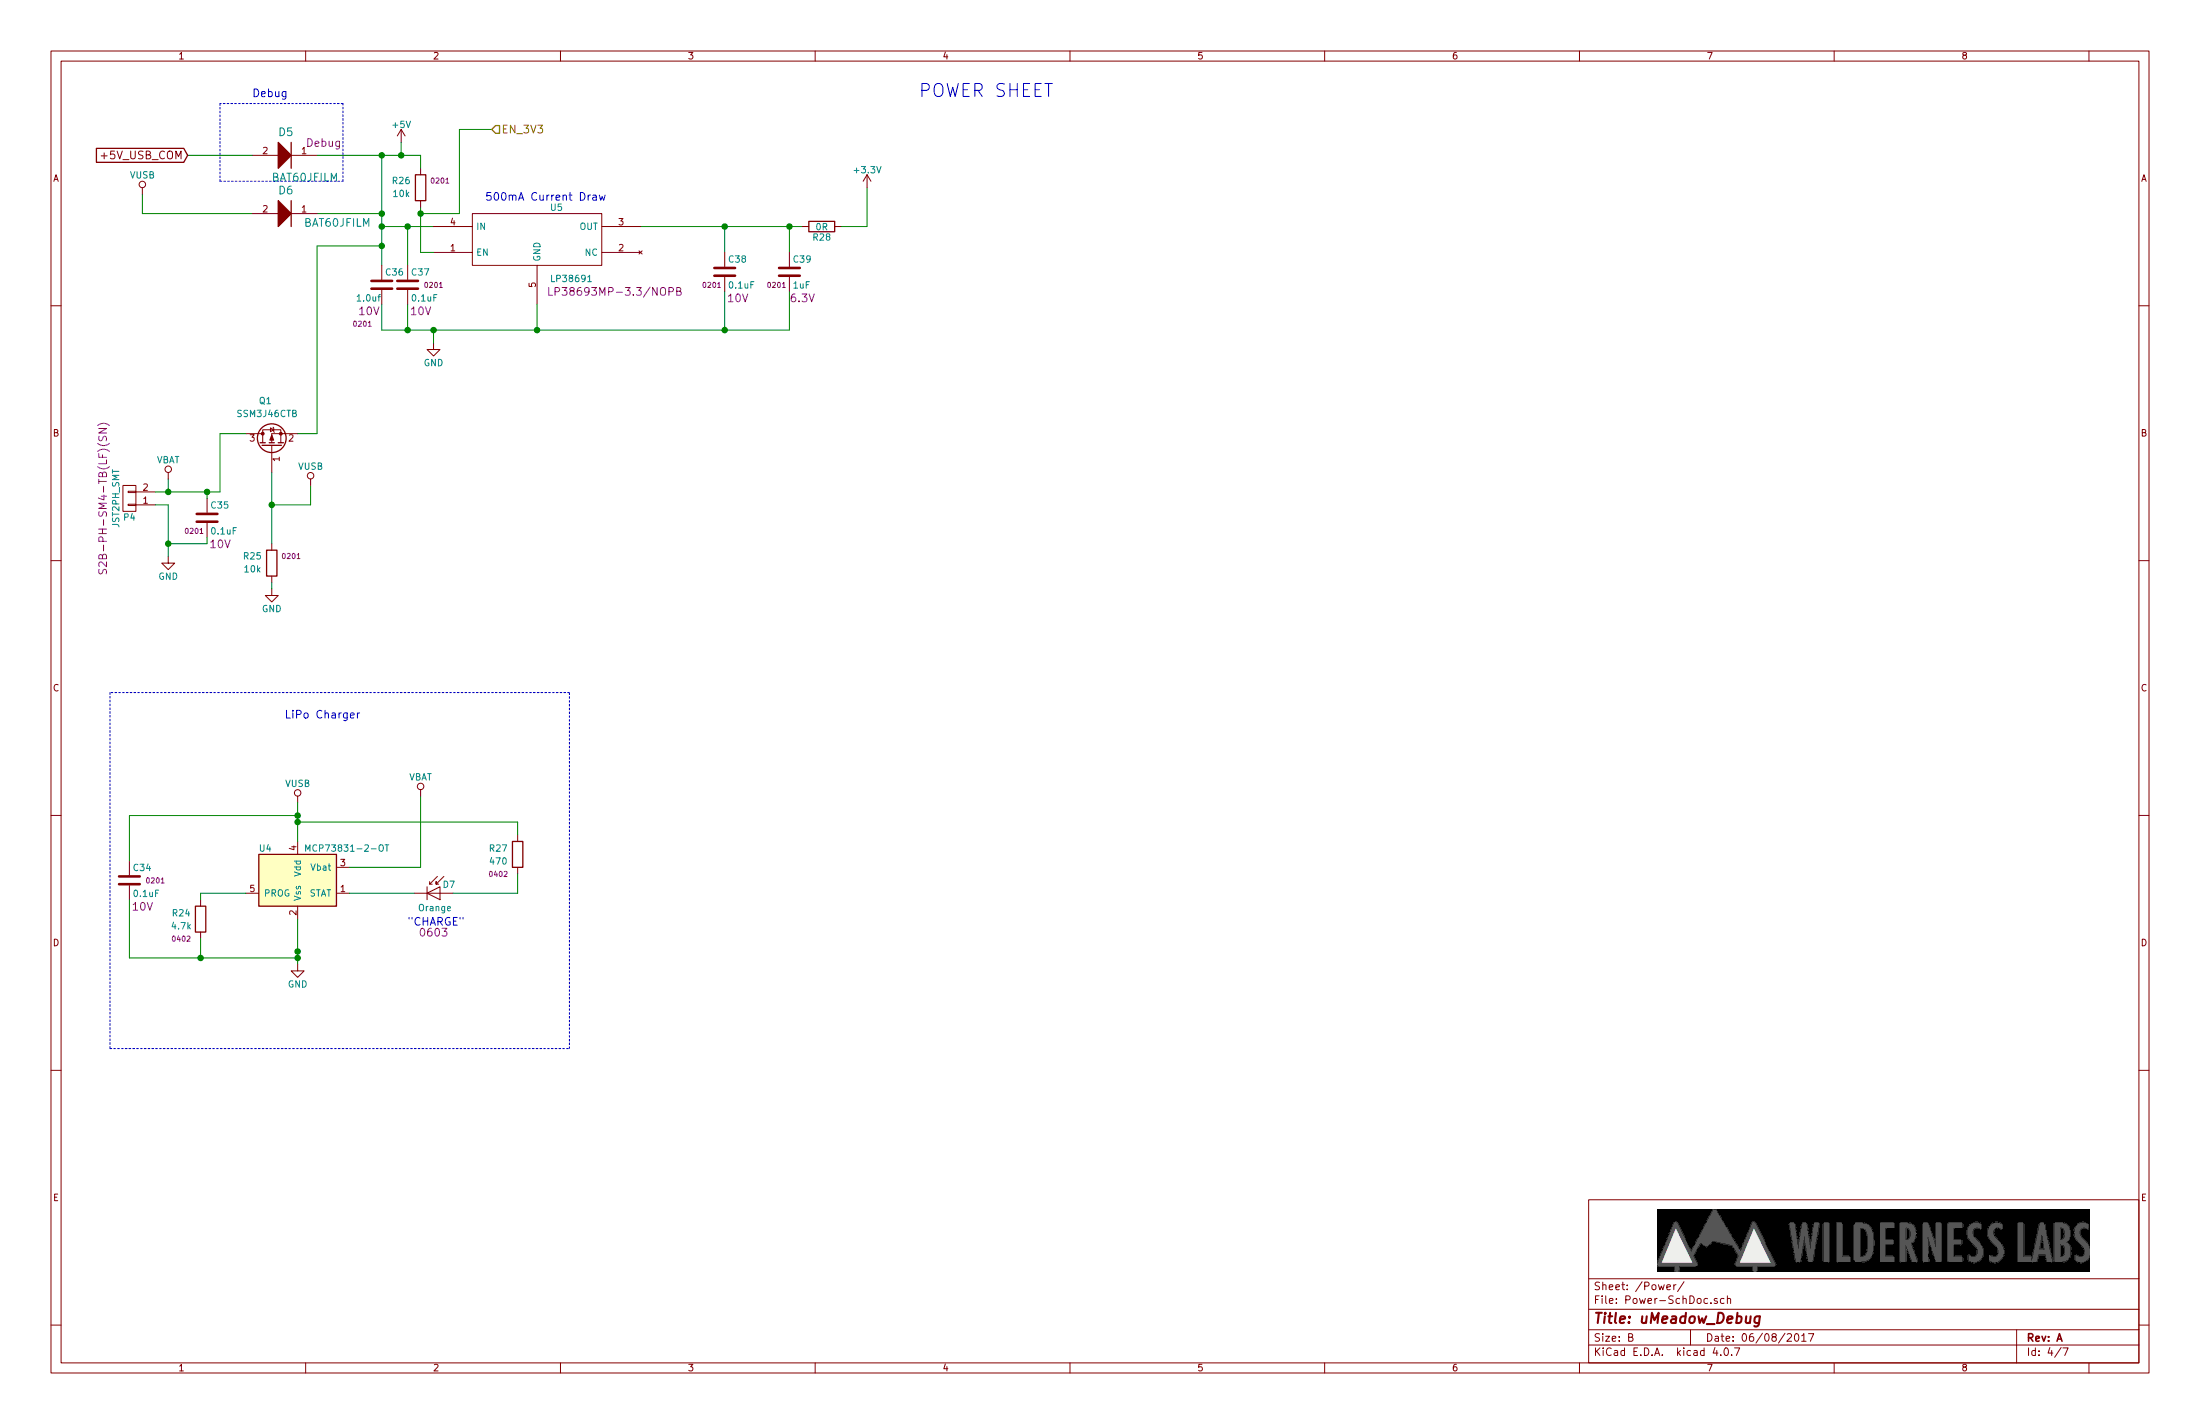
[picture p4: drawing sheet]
EESchema Schematic File Version 2
LIBS:uMeadow_Debug_RevA-rescue
LIBS:power
LIBS:device
LIBS:transistors
LIBS:conn
LIBS:linear
LIBS:regul
LIBS:74xx
LIBS:cmos4000
LIBS:adc-dac
LIBS:memory
LIBS:xilinx
LIBS:microcontrollers
LIBS:dsp
LIBS:microchip
LIBS:analog_switches
LIBS:motorola
LIBS:texas
LIBS:intel
LIBS:audio
LIBS:interface
LIBS:digital-audio
LIBS:philips
LIBS:display
LIBS:cypress
LIBS:siliconi
LIBS:opto
LIBS:atmel
LIBS:contrib
LIBS:valves
LIBS:Power_Management
LIBS:Oscillators
LIBS:switches
LIBS:onsemi
LIBS:ESD_Protection
LIBS:ftdi
LIBS:diode
LIBS:rfcom
LIBS:74xgxx
LIBS:ac-dc
LIBS:actel
LIBS:allegro
LIBS:Altera
LIBS:analog_devices
LIBS:battery_management
LIBS:bbd
LIBS:bosch
LIBS:brooktre
LIBS:cmos_ieee
LIBS:dc-dc
LIBS:elec-unifil
LIBS:gennum
LIBS:graphic
LIBS:hc11
LIBS:intersil
LIBS:ir
LIBS:Lattice
LIBS:leds
LIBS:logo
LIBS:maxim
LIBS:mechanical
LIBS:microchip_dspic33dsc
LIBS:microchip_pic10mcu
LIBS:microchip_pic12mcu
LIBS:microchip_pic16mcu
LIBS:microchip_pic18mcu
LIBS:microchip_pic24mcu
LIBS:microchip_pic32mcu
LIBS:modules
LIBS:motor_drivers
LIBS:motors
LIBS:msp430
LIBS:nordicsemi
LIBS:nxp_armmcu
LIBS:nxp
LIBS:powerint
LIBS:pspice
LIBS:references
LIBS:relays
LIBS:sensors
LIBS:silabs
LIBS:stm8
LIBS:supertex
LIBS:transf
LIBS:triac_thyristor
LIBS:ttl_ieee
LIBS:video
LIBS:wiznet
LIBS:Worldsemi
LIBS:Xicor
LIBS:zetex
LIBS:Zilog
LIBS:stm32
LIBS:uMeadow_Debug_RevA-cache
EELAYER 25 0
EELAYER END
$Descr B 17000 11000
encoding utf-8
Sheet 4 7
Title "uMeadow_Debug"
Date "06/08/2017"
Rev "A"
Comp ""
Comment1 ""
Comment2 ""
Comment3 ""
Comment4 ""
$EndDescr
$Comp
L GND #PWR032
U 1 1
P 3350 2650
F 0 "#PWR032" H 3350 2400 50  0001 C CNN
F 1 "GND" H 3350 2500 50  0000 C CNN
F 2 "" H 3350 2650 50  0000 C CNN
F 3 "" H 3350 2650 50  0000 C CNN
F 4 "Value" H 3350 2650 60  0001 C CNN "Test something"
F 5 "Value" H 3350 2650 60  0001 C CNN "Fieldname"
	1    3350 2650
	1    0    0    -1  
$EndComp
Wire Wire Line
	3150 1750 3150 2050
Wire Wire Line
	2950 1750 3350 1750
Wire Wire Line
	2950 2350 2950 2550
Wire Wire Line
	2950 2550 6100 2550
Wire Wire Line
	2950 1200 2950 2050
Connection ~ 3150 1750
Wire Wire Line
	2450 1650 2950 1650
Connection ~ 2950 1750
Wire Wire Line
	4950 1750 6200 1750
Wire Wire Line
	5600 1750 5600 1950
Wire Wire Line
	6100 2550 6100 2250
Wire Wire Line
	6700 1450 6700 1750
Connection ~ 5600 1750
Wire Wire Line
	5600 2250 5600 2550
Connection ~ 5600 2550
Wire Wire Line
	3350 2550 3350 2650
Connection ~ 3150 2550
Wire Wire Line
	3150 2350 3150 2550
Connection ~ 3350 2550
Wire Wire Line
	1100 1650 1950 1650
Wire Wire Line
	1100 1500 1100 1650
$Comp
L +3.3V #PWR033
U 1 1
P 6700 1450
F 0 "#PWR033" H 6700 1300 50  0001 C CNN
F 1 "+3.3V" H 6700 1590 50  0000 C CNN
F 2 "" H 6700 1450 50  0000 C CNN
F 3 "" H 6700 1450 50  0000 C CNN
	1    6700 1450
	1    0    0    -1  
$EndComp
$Comp
L BAT60JFILM D6
U 1 1
P 2150 1550
F 0 "D6" H 2150 1600 60  0000 L BNN
F 1 "BAT60JFILM" H 2350 1350 60  0000 L BNN
F 2 "Diodes_SMD:D_SOD-323_HandSoldering" H 2400 1100 60  0001 C CNN
F 3 "http://www.st.com/content/ccc/resource/technical/document/datasheet/3d/d2/27/1d/20/e3/4d/48/CD00001944.pdf/files/CD00001944.pdf/jcr:content/translations/en.CD00001944.pdf" H 2100 850 60  0001 C CNN
F 4 "BAT60JFILM" H 2100 1000 60  0001 C CNN "Part Number"
F 5 "STMicroelectronics" H 2000 950 60  0001 C CNN "Manufacturer"
	1    2150 1550
	1    0    0    -1  
$EndComp
$Comp
L BAT60JFILM D5
U 1 1
P 2150 1100
F 0 "D5" H 2150 1150 60  0000 L BNN
F 1 "BAT60JFILM" H 2100 800 60  0000 L BNN
F 2 "Diodes_SMD:D_SOD-323_HandSoldering" H 2400 650 60  0001 C CNN
F 3 "http://www.st.com/content/ccc/resource/technical/document/datasheet/3d/d2/27/1d/20/e3/4d/48/CD00001944.pdf/files/CD00001944.pdf/jcr:content/translations/en.CD00001944.pdf" H 2100 400 60  0001 C CNN
F 4 "STMicroelectronics" H 2000 500 60  0001 C CNN "Manufacturer"
F 5 "BAT60JFILM" H 2100 550 60  0001 C CNN "Part Number"
F 6 "Debug" H 2500 1100 60  0000 C CNN "Debug"
	1    2150 1100
	1    0    0    -1  
$EndComp
Wire Wire Line
	2450 1200 3250 1200
Connection ~ 2950 1650
Wire Wire Line
	1450 1200 1950 1200
$Comp
L C C36
U 1 1
P 2950 2200
F 0 "C36" H 2975 2300 50  0000 L CNN
F 1 "1.0uf" H 2750 2100 50  0000 L CNN
F 2 "Capacitors_SMD:C_0201" H 2988 2050 50  0001 C CNN
F 3 "" H 2950 2200 50  0000 C CNN
F 4 "Murata Electronics North America" H 2950 2200 60  0001 C CNN "Manufacturer"
F 5 "GRM033R61A105ME15D" H 2950 2200 60  0001 C CNN "Part Number"
F 6 "10V" H 2850 2000 60  0000 C CNN "Voltage"
F 7 "0201" H 2800 1900 40  0000 C CNN "Package"
	1    2950 2200
	1    0    0    -1  
$EndComp
Text Notes 7100 750  0    100  ~ 0
POWER SHEET
Text Notes 3750 1550 0    60   ~ 0
500mA Current Draw\n
$Comp
L LP38691 U5
U 1 1
P 4150 2050
F 0 "U5" H 4250 2500 50  0000 L CNN
F 1 "LP38691" H 4250 1950 50  0000 L CNN
F 2 "TO_SOT_Packages_SMD:SOT-223-5" H 4900 1750 50  0001 C CNN
F 3 "http://www.ti.com/lit/ds/symlink/lp38693-q1.pdf" H 5200 1850 50  0001 C CNN
F 4 "TI" H 4300 1650 60  0001 C CNN "Manufacturer"
F 5 "LP38693MP-3.3/NOPB" H 4750 1850 60  0000 C CNN "Part Number"
	1    4150 2050
	1    0    0    -1  
$EndComp
Wire Wire Line
	4150 2350 4150 2550
Connection ~ 4150 2550
$Comp
L R R28
U 1 1
P 6350 1750
F 0 "R28" V 6430 1750 50  0000 C CNN
F 1 "0R" V 6350 1750 50  0000 C CNN
F 2 "Capacitors_SMD:C_0603" V 6280 1750 50  0001 C CNN
F 3 "" H 6350 1750 50  0000 C CNN
F 4 "Vishay Dale" V 6350 1750 60  0001 C CNN "Manufacturer"
F 5 "CRCW06030000Z0EA" V 6350 1750 60  0001 C CNN "Part Number"
	1    6350 1750
	0    1    1    0   
$EndComp
Wire Wire Line
	6100 1950 6100 1750
Connection ~ 6100 1750
Wire Wire Line
	6700 1750 6500 1750
$Comp
L JST2PH_SMT P4
U 1 1
P 1000 3850
F 0 "P4" H 1000 4000 50  0000 C CNN
F 1 "JST2PH_SMT" V 1100 3850 50  0000 C CNN
F 2 "Connectors_JST:JST_PH_S2B-PH-SM4-TB_02x2.00mm_Angled" H 1350 3400 50  0001 C CNN
F 3 "http://www.jst-mfg.com/product/pdf/eng/ePH.pdf" H 1050 3600 50  0001 C CNN
F 4 "JST" H 900 3700 60  0001 C CNN "Manufacturer"
F 5 "S2B-PH-SM4-TB(LF)(SN)" V 1200 3850 60  0000 C CNN "Part Number"
	1    1000 3850
	-1   0    0    1   
$EndComp
Wire Wire Line
	1200 3800 1700 3800
Wire Wire Line
	1300 3800 1300 3700
Wire Wire Line
	1200 3900 1300 3900
Wire Wire Line
	1300 3900 1300 4300
$Comp
L VBAT #PWR034
U 1 1
P 1300 3700
F 0 "#PWR034" H 1300 3550 50  0001 C CNN
F 1 "VBAT" H 1300 3850 50  0000 C CNN
F 2 "" H 1300 3700 50  0000 C CNN
F 3 "" H 1300 3700 50  0000 C CNN
F 4 "Value" H 1300 3700 60  0001 C CNN "Manufacturer"
F 5 "Value" H 1300 3700 60  0001 C CNN "Part Number"
	1    1300 3700
	1    0    0    -1  
$EndComp
$Comp
L GND #PWR035
U 1 1
P 1300 4300
F 0 "#PWR035" H 1300 4050 50  0001 C CNN
F 1 "GND" H 1300 4150 50  0000 C CNN
F 2 "" H 1300 4300 50  0000 C CNN
F 3 "" H 1300 4300 50  0000 C CNN
	1    1300 4300
	1    0    0    -1  
$EndComp
$Comp
L VUSB #PWR036
U 1 1
P 1100 1500
F 0 "#PWR036" H 1100 1350 50  0001 C CNN
F 1 "VUSB" H 1100 1650 50  0000 C CNN
F 2 "" H 1100 1500 50  0000 C CNN
F 3 "" H 1100 1500 50  0000 C CNN
F 4 "Value" H 1100 1500 60  0001 C CNN "Manufacturer"
F 5 "Value" H 1100 1500 60  0001 C CNN "Part Number"
	1    1100 1500
	1    0    0    -1  
$EndComp
Wire Wire Line
	1700 3800 1700 3350
Connection ~ 1300 3800
Wire Wire Line
	2450 1900 2950 1900
Connection ~ 2950 1900
Wire Notes Line
	1700 800  1700 1400
Wire Notes Line
	1700 1400 2650 1400
Wire Notes Line
	2650 1400 2650 800 
Wire Notes Line
	2650 800  1700 800 
Text Notes 1950 750  0    60   ~ 0
Debug
$Comp
L C C37
U 1 1
P 3150 2200
F 0 "C37" H 3175 2300 50  0000 L CNN
F 1 "0.1uF" H 3175 2100 50  0000 L CNN
F 2 "Capacitors_SMD:C_0201" H 3188 2050 50  0001 C CNN
F 3 "" H 3150 2200 50  0000 C CNN
F 4 "Murata Electronics North America" H 3150 2200 60  0001 C CNN "Manufacturer"
F 5 "GRM033R61A104ME15D" H 3150 2200 60  0001 C CNN "Part Number"
F 6 "10V" H 3250 2000 60  0000 C CNN "Voltage"
F 7 "0201" H 3350 2200 40  0000 C CNN "Package"
F 8 "20%" H 3150 2200 60  0001 C CNN "Tolerance"
	1    3150 2200
	1    0    0    -1  
$EndComp
$Comp
L C C38
U 1 1
P 5600 2100
F 0 "C38" H 5625 2200 50  0000 L CNN
F 1 "0.1uF" H 5625 2000 50  0000 L CNN
F 2 "Capacitors_SMD:C_0201" H 5638 1950 50  0001 C CNN
F 3 "" H 5600 2100 50  0000 C CNN
F 4 "Murata Electronics North America" H 5600 2100 60  0001 C CNN "Manufacturer"
F 5 "GRM033R61A104ME15D" H 5600 2100 60  0001 C CNN "Part Number"
F 6 "10V" H 5700 1900 60  0000 C CNN "Voltage"
F 7 "0201" H 5500 2000 40  0000 C CNN "Package"
F 8 "20%" H 5600 2100 60  0001 C CNN "Tolerance"
	1    5600 2100
	1    0    0    -1  
$EndComp
$Comp
L C C39
U 1 1
P 6100 2100
F 0 "C39" H 6125 2200 50  0000 L CNN
F 1 "1uF" H 6125 2000 50  0000 L CNN
F 2 "Capacitors_SMD:C_0201" H 6138 1950 50  0001 C CNN
F 3 "" H 6100 2100 50  0000 C CNN
F 4 "Murata Electronics North America" H 6100 2100 60  0001 C CNN "Manufacturer"
F 5 "GRT033R60J105ME13D" H 6100 2100 60  0001 C CNN "Part Number"
F 6 "6.3V" H 6200 1900 60  0000 C CNN "Voltage"
F 7 "0201" H 6000 2000 40  0000 C CNN "Package"
F 8 "20%" H 6100 2100 60  0001 C CNN "Tolerance"
	1    6100 2100
	1    0    0    -1  
$EndComp
Text GLabel 1450 1200 0    60   Input ~ 0
+5V_USB_COM
$Comp
L C C35
U 1 1
P 1600 4000
F 0 "C35" H 1625 4100 50  0000 L CNN
F 1 "0.1uF" H 1625 3900 50  0000 L CNN
F 2 "Capacitors_SMD:C_0201" H 1638 3850 50  0001 C CNN
F 3 "" H 1600 4000 50  0000 C CNN
F 4 "Murata Electronics North America" H 1600 4000 60  0001 C CNN "Manufacturer"
F 5 "GRM033R61A104ME15D" H 1600 4000 60  0001 C CNN "Part Number"
F 6 "10V" H 1700 3800 60  0000 C CNN "Voltage"
F 7 "0201" H 1500 3900 40  0000 C CNN "Package"
F 8 "20%" H 1600 4000 60  0001 C CNN "Tolerance"
	1    1600 4000
	1    0    0    -1  
$EndComp
Wire Wire Line
	1600 3850 1600 3800
Connection ~ 1600 3800
Wire Wire Line
	1600 4150 1600 4200
Wire Wire Line
	1600 4200 1300 4200
Connection ~ 1300 4200
$Comp
L MCP73831-2-OT U4
U 1 1
P 2300 6800
F 0 "U4" H 2000 7050 50  0000 L CNN
F 1 "MCP73831-2-OT" H 2350 7050 50  0000 L CNN
F 2 "TO_SOT_Packages_SMD:SOT-23-5" H 2350 6550 50  0001 L CIN
F 3 "" H 2150 6750 50  0001 C CNN
F 4 "MicroChip" H 2300 6800 60  0001 C CNN "Manufacturer"
F 5 "MCP73831T-2ACI/OT" H 2300 6800 60  0001 C CNN "Part Number"
	1    2300 6800
	1    0    0    -1  
$EndComp
$Comp
L VUSB #PWR037
U 1 1
P 2300 6200
F 0 "#PWR037" H 2300 6050 50  0001 C CNN
F 1 "VUSB" H 2300 6350 50  0000 C CNN
F 2 "" H 2300 6200 50  0000 C CNN
F 3 "" H 2300 6200 50  0000 C CNN
F 4 "Value" H 2300 6200 60  0001 C CNN "Manufacturer"
F 5 "Value" H 2300 6200 60  0001 C CNN "Part Number"
	1    2300 6200
	1    0    0    -1  
$EndComp
Wire Wire Line
	2300 6200 2300 6500
Wire Wire Line
	2300 7100 2300 7450
$Comp
L GND #PWR038
U 1 1
P 2300 7450
F 0 "#PWR038" H 2300 7200 50  0001 C CNN
F 1 "GND" H 2300 7300 50  0000 C CNN
F 2 "" H 2300 7450 50  0000 C CNN
F 3 "" H 2300 7450 50  0000 C CNN
	1    2300 7450
	1    0    0    -1  
$EndComp
$Comp
L R R24
U 1 1
P 1550 7100
F 0 "R24" H 1400 7150 50  0000 C CNN
F 1 "4.7k" H 1400 7050 50  0000 C CNN
F 2 "Resistors_SMD:R_0402" V 1480 7100 50  0001 C CNN
F 3 "" H 1550 7100 50  0001 C CNN
F 4 "Panasonic" H 1550 7100 60  0001 C CNN "Manufacturer"
F 5 "ERA-2AEB472X" H 1550 7100 60  0001 C CNN "Part Number"
F 6 "0402" H 1400 6950 40  0000 C CNN "Package"
F 7 "5%" V 1550 7100 60  0001 C CNN "Tolerance"
	1    1550 7100
	1    0    0    -1  
$EndComp
Wire Wire Line
	1550 6950 1550 6900
Wire Wire Line
	1550 6900 1900 6900
Wire Wire Line
	1550 7250 1550 7400
Wire Wire Line
	1000 7400 2300 7400
Connection ~ 2300 7400
Wire Wire Line
	2700 6700 3250 6700
Wire Wire Line
	3250 6700 3250 6150
$Comp
L VBAT #PWR039
U 1 1
P 3250 6150
F 0 "#PWR039" H 3250 6000 50  0001 C CNN
F 1 "VBAT" H 3250 6300 50  0000 C CNN
F 2 "" H 3250 6150 50  0000 C CNN
F 3 "" H 3250 6150 50  0000 C CNN
F 4 "Value" H 3250 6150 60  0001 C CNN "Manufacturer"
F 5 "Value" H 3250 6150 60  0001 C CNN "Part Number"
	1    3250 6150
	1    0    0    -1  
$EndComp
$Comp
L C C34
U 1 1
P 1000 6800
F 0 "C34" H 1025 6900 50  0000 L CNN
F 1 "0.1uF" H 1025 6700 50  0000 L CNN
F 2 "Capacitors_SMD:C_0201" H 1038 6650 50  0001 C CNN
F 3 "" H 1000 6800 50  0000 C CNN
F 4 "Murata Electronics North America" H 1000 6800 60  0001 C CNN "Manufacturer"
F 5 "GRM033R61A104ME15D" H 1000 6800 60  0001 C CNN "Part Number"
F 6 "10V" H 1100 6600 60  0000 C CNN "Voltage"
F 7 "0201" H 1200 6800 40  0000 C CNN "Package"
F 8 "20%" H 1000 6800 60  0001 C CNN "Tolerance"
	1    1000 6800
	1    0    0    -1  
$EndComp
Wire Wire Line
	1000 6650 1000 6300
Wire Wire Line
	1000 6300 2300 6300
Connection ~ 2300 6300
Wire Wire Line
	1000 6950 1000 7400
Connection ~ 1550 7400
$Comp
L R R27
U 1 1
P 4000 6600
F 0 "R27" H 3850 6650 50  0000 C CNN
F 1 "470" H 3850 6550 50  0000 C CNN
F 2 "Resistors_SMD:R_0402" V 3930 6600 50  0001 C CNN
F 3 "" H 4000 6600 50  0001 C CNN
F 4 "Samsung Electro-Mechanics" H 4000 6600 60  0001 C CNN "Manufacturer"
F 5 "RC1005J471CS" H 4000 6600 60  0001 C CNN "Part Number"
F 6 "0402" H 3850 6450 40  0000 C CNN "Package"
F 7 "5%" V 4000 6600 60  0001 C CNN "Tolerance"
	1    4000 6600
	1    0    0    -1  
$EndComp
Wire Wire Line
	2300 6350 4000 6350
Wire Wire Line
	4000 6350 4000 6450
Connection ~ 2300 6350
$Comp
L D_Photo D7
U 1 1
P 3400 6900
F 0 "D7" H 3420 6970 50  0000 L CNN
F 1 "Orange" H 3360 6790 50  0000 C CNN
F 2 "LEDs:LED_0603" H 3350 6900 50  0001 C CNN
F 3 "" H 3350 6900 50  0001 C CNN
F 4 "Lite-ON" H 3400 6900 60  0001 C CNN "Manufacturer"
F 5 "RC1005J471CS" H 3400 6900 60  0001 C CNN "Part Number"
F 6 "0603" H 3350 6600 60  0000 C CNN "Package"
	1    3400 6900
	1    0    0    -1  
$EndComp
Connection ~ 2300 7350
Wire Wire Line
	3500 6900 4000 6900
Wire Wire Line
	4000 6900 4000 6750
Wire Wire Line
	3200 6900 2700 6900
Text Notes 3150 7150 0    60   ~ 0
"CHARGE"
Wire Notes Line
	850  5350 850  8100
Wire Notes Line
	850  8100 4400 8100
Wire Notes Line
	4400 8100 4400 5350
Wire Notes Line
	4400 5350 850  5350
Text Notes 2200 5550 0    60   ~ 0
LiPo Charger
Wire Wire Line
	3250 1950 3350 1950
Wire Wire Line
	3250 1600 3250 1950
$Comp
L R R26
U 1 1
P 3250 1450
F 0 "R26" H 3400 1400 50  0000 C CNN
F 1 "10k" H 3400 1500 50  0000 C CNN
F 2 "Resistors_SMD:R_0201" V 3180 1450 50  0001 C CNN
F 3 "" H 3250 1450 50  0000 C CNN
F 4 "Panasonic" V 3250 1450 60  0001 C CNN "Manufacturer"
F 5 "ERJ-1GEF1002C" V 3250 1450 60  0001 C CNN "Part Number"
F 6 "0201" H 3100 1400 40  0000 C CNN "Package"
	1    3250 1450
	-1   0    0    1   
$EndComp
Wire Wire Line
	3250 1200 3250 1300
Connection ~ 2950 1200
Wire Wire Line
	3250 1650 3550 1650
Wire Wire Line
	3550 1650 3550 1000
Wire Wire Line
	3550 1000 3800 1000
Connection ~ 3250 1650
Text HLabel 3800 1000 2    60   Input ~ 0
EN_3V3
$Comp
L +5V #PWR040
U 1 1
P 3100 1100
F 0 "#PWR040" H 3100 950 50  0001 C CNN
F 1 "+5V" H 3100 1240 50  0000 C CNN
F 2 "" H 3100 1100 50  0000 C CNN
F 3 "" H 3100 1100 50  0000 C CNN
	1    3100 1100
	1    0    0    -1  
$EndComp
Wire Wire Line
	3100 1100 3100 1200
Connection ~ 3100 1200
$Comp
L SSM3J46CTB Q1
U 1 1
P 2100 3450
F 0 "Q1" V 2450 3450 50  0000 L CNN
F 1 "SSM3J46CTB" V 2350 3250 50  0000 L CNN
F 2 "footprints:CST3B" H 2300 3375 50  0001 L CIN
F 3 "https://toshiba.semicon-storage.com/info/docget.jsp?did=1707&prodName=SSM3J46CTB" H 2300 3525 50  0001 L CNN
F 4 "SSM3J46CTB(TPL3)" H 2700 3250 60  0001 C CNN "Part Number"
F 5 "Toshiba" H 2100 3450 60  0001 C CNN "Manufacturer"
F 6 "2A" H 2700 3925 60  0001 C CNN "Current"
F 7 ".1" H 2800 4025 60  0001 C CNN "RdsON"
	1    2100 3450
	0    -1   -1   0   
$EndComp
Wire Wire Line
	1700 3350 1900 3350
Wire Wire Line
	2300 3350 2450 3350
Wire Wire Line
	2450 3350 2450 1900
Wire Wire Line
	2100 3650 2100 4200
Wire Wire Line
	2100 3900 2400 3900
Wire Wire Line
	2400 3900 2400 3750
Connection ~ 2100 3900
$Comp
L VUSB #PWR041
U 1 1
P 2400 3750
F 0 "#PWR041" H 2400 3600 50  0001 C CNN
F 1 "VUSB" H 2400 3900 50  0000 C CNN
F 2 "" H 2400 3750 50  0000 C CNN
F 3 "" H 2400 3750 50  0000 C CNN
F 4 "Value" H 2400 3750 60  0001 C CNN "Manufacturer"
F 5 "Value" H 2400 3750 60  0001 C CNN "Part Number"
	1    2400 3750
	1    0    0    -1  
$EndComp
$Comp
L R R25
U 1 1
P 2100 4350
F 0 "R25" H 2250 4300 50  0000 C CNN
F 1 "10k" H 2250 4400 50  0000 C CNN
F 2 "Resistors_SMD:R_0201" V 2030 4350 50  0001 C CNN
F 3 "" H 2100 4350 50  0000 C CNN
F 4 "Panasonic" V 2100 4350 60  0001 C CNN "Manufacturer"
F 5 "ERJ-1GEF1002C" V 2100 4350 60  0001 C CNN "Part Number"
F 6 "0201" H 1950 4300 40  0000 C CNN "Package"
	1    2100 4350
	-1   0    0    1   
$EndComp
$Comp
L GND #PWR042
U 1 1
P 2100 4550
F 0 "#PWR042" H 2100 4300 50  0001 C CNN
F 1 "GND" H 2100 4400 50  0000 C CNN
F 2 "" H 2100 4550 50  0000 C CNN
F 3 "" H 2100 4550 50  0000 C CNN
	1    2100 4550
	1    0    0    -1  
$EndComp
Wire Wire Line
	2100 4550 2100 4500
$EndSCHEMATC
